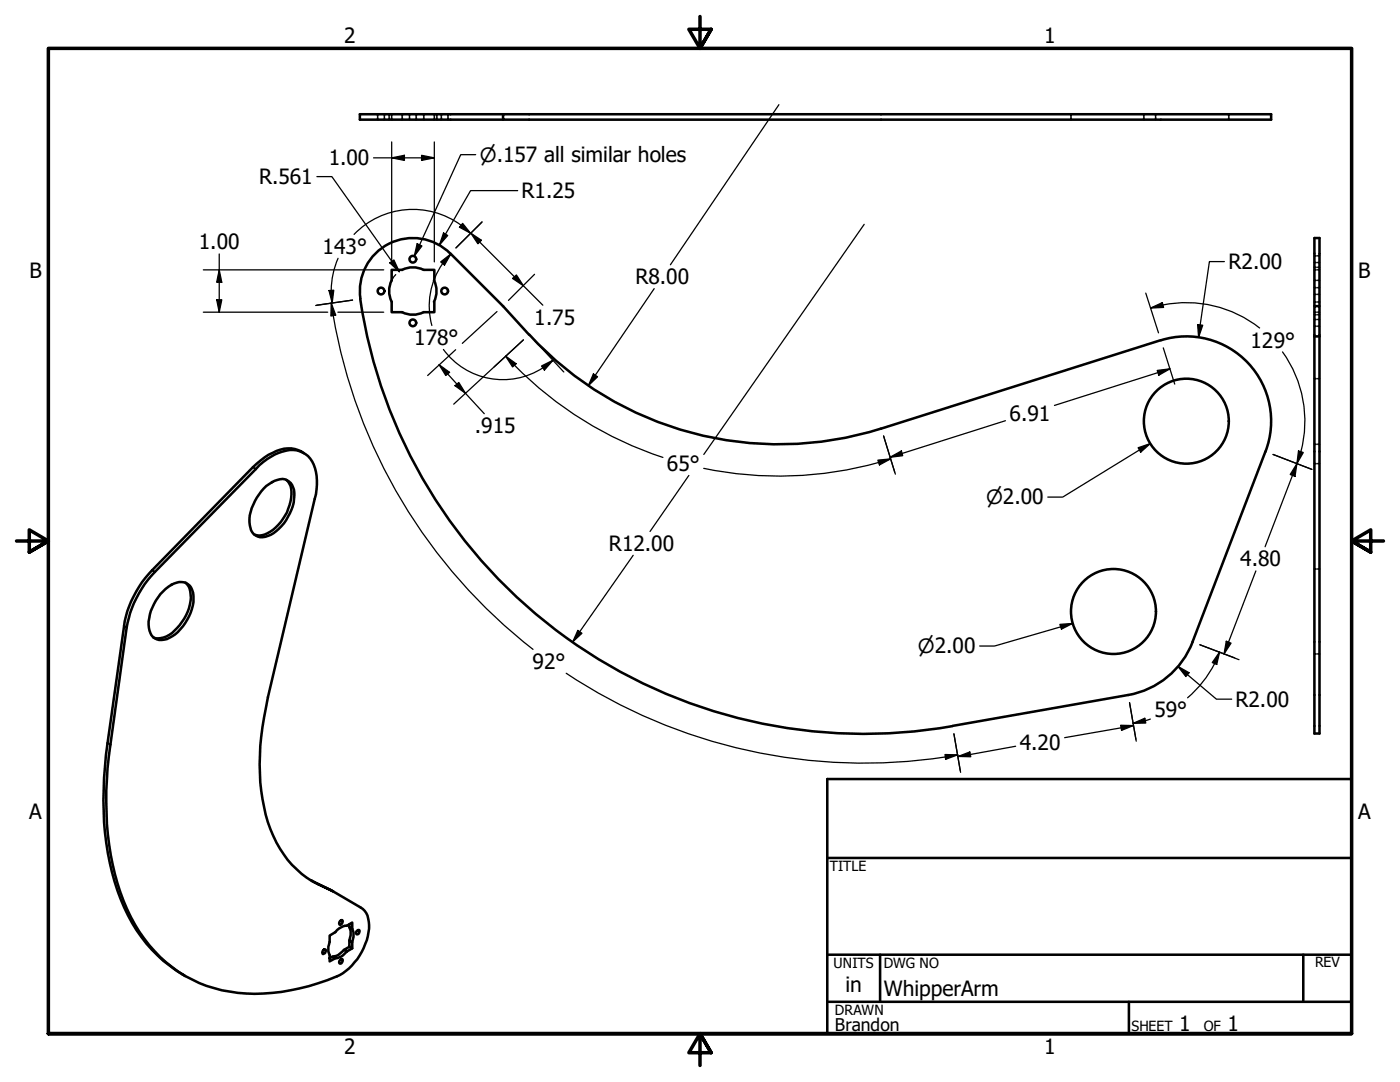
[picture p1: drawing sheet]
<svg xmlns="http://www.w3.org/2000/svg" width="279mm" height="216mm" viewBox="0 0 279 216" stroke-linecap="round" stroke-linejoin="round" font-family="sans-serif">
<!-- layer: Visible (ANSI) -->
<g fill="none" stroke="#000" stroke-width=".51">
<path d="M100.4 22.8h153.3v1.1h-153.3zM100.4 22.8h-28.6v1.1h28.6M71.9 59.6a101.6 101.6 0 0 0 118.2 85.3M80.2 53.9a4.7 4.7 0 0 1 4.3 0M80.3 53.8h-2.1v2.1a4.7 4.7 0 0 0 0 4.3M84.6 53.8h2.1v2.1M86.6 55.9a4.7 4.7 0 0 1 0 4.3M89.9 50.6a10.6 10.6 0 0 0-12.3-2 10.6 10.6 0 0 0-5.7 11M89.9 50.6l10.5 10.5 5.2 5.7M78.2 60.3v2h2.1M80.2 62.3a4.7 4.7 0 0 0 4.3 0M86.7 60.3v2h-2.1"/>
<path d="M105.6 66.8a67.7 67.7 0 0 0 70.2 18.7l55.8-17.6a16.9 16.9 0 0 1 17.5 4.5 16.9 16.9 0 0 1 3.5 17.7l-14.6 38M262.3 61.1h1v85.3h-1zM262.3 61.1v-13.6h1v13.6M262.3 67.1h1M52.6 97.5a5.2 5.2 0 0 1 4.2-1.9 2.95 2.95 0 0 1 1.9 3.3 9.4 9.4 0 0 1-5.2 8 2.47 2.47 0 0 1-3.7-2.1 9.2 9.2 0 0 1 2.8-7.3zM57.1 95.8a4.2 4.2 0 0 1 .9 4.3 8.9 8.9 0 0 1-5.7 6.7l-.5 .1-1-.2M60.6 90.4a5.5 5.5 0 0 0-6.2 0 13.1 13.1 0 0 0-3.9 2.8l-20.1 20.6a20.8 20.8 0 0 0-5.6 11.1l-3.3 23.4a66.6 66.6 0 0 0 1.4 27.6 30.7 30.7 0 0 0 14.1 18.9M33 117.5a4.1 4.1 0 0 1 4.1-1.2 3.6 3.6 0 0 1 1.5 3.8 9.9 9.9 0 0 1-5.3 7.4 2.53 2.53 0 0 1-3.6-2.2 9.8 9.8 0 0 1 3.3-7.8zM37 116.3a4.8 4.8 0 0 1 .7 5 10.2 10.2 0 0 1-4.5 5.7l-.5 .2a3.4 3.4 0 0 1-2 .1M225.1 138.7l-35 6.1M238 128.1a16.9 16.9 0 0 1-12.8 10.6M62.1 175.6l4.4 2.3a20.8 20.8 0 0 1-7.3-4.4 23.4 23.4 0 0 1-6.8-14.1 52.7 52.7 0 0 1 1.1-20.3l9.3-39.5a9.6 9.6 0 0 0-.9-8.1 4.9 4.9 0 0 0-5.5-1.4 12.2 12.2 0 0 0-5.3 3.5l-20.2 20.5a21.5 21.5 0 0 0-5.6 11.1l-3.3 23.4a66.6 66.6 0 0 0 1.4 27.6 30.9 30.9 0 0 0 13.6 18.6 30.4 30.4 0 0 0 20.9 2.8 40.5 40.5 0 0 0 10.6-3.4 12.4 12.4 0 0 0 5.2-9.7l-.1-.6a3.4 3.4 0 0 0-1.6-2.8l-5.5-3.2"/>
<path d="M64.5 189.6l.3-.2a.53 .53 0 0 1 .1 .6 .53 .53 0 0 1-.5 .3l-.1-.3zM67.8 191.7l.4-.3a.49 .49 0 0 1 .1 .6 .49 .49 0 0 1-.5 .2zM67.9 183.8l.3-.2a.53 .53 0 0 1 .1 .6 .53 .53 0 0 1-.5 .3l-.1-.4zM68.6 189.5l-.3 .4a2.59 2.59 0 0 1-1.9 1M69.2 189.9l-.4 .3a2.59 2.59 0 0 1-1.9 1M69.7 184.4v.6l.6 .4M69.7 185l.3 .7v.9l-.3 1M69.7 187.6l.6 .4v1.2l-.6-.3zM69.7 188.9l-1.1 .6 .6 .4M70.3 185.4v-1.3l-1.1 .6-.7 .1-.9 .5-.7 .7-1.1 .7v1.3l-.3 .9v1l.3 .7v1.2l1.1-.6-.5-.3-.6 .3M70.3 185.4l.2 .7v.8l-.2 1.1M70.3 189.2l-1.1 .7"/>
<path d="M71.1 185.9l.5-.4a.49 .49 0 0 1 .1 .6 .49 .49 0 0 1-.6 .3z"/>
<circle cx="76" cy="58.1" r=".67"/>
<circle cx="82.4" cy="51.7" r=".67"/>
<circle cx="88.7" cy="58.1" r=".67"/>
<circle cx="82.4" cy="64.4" r=".67"/>
<circle cx="236.8" cy="84" r="8.5"/>
<circle cx="222.2" cy="122" r="8.5"/>
</g>
<!-- layer: Visible Narrow (ANSI) -->
<path d="M50.5 93.2l.6 .4M30.4 113.8l.5 .3M24.8 124.9l.5 .3M21.5 148.3l.5 .3M62.9 176.1l.5 .3" fill="none" stroke="#000" stroke-width=".38"/>
<!-- layer: Hidden (ANSI) -->
<g fill="none" stroke="#000" stroke-width=".38">
<path d="M75.4 22.8v.4M75.4 23.5v.4M76.7 22.8v.4M76.7 23.5v.4M77.7 22.8v.4M77.7 23.5v.4M78.2 22.8v.4M78.2 23.5v.4M80.3 22.8v.4M80.3 23.5v.4M81.7 22.8v.4M81.7 23.5v.4"/>
<path d="M83.1 22.8v.4M83.1 23.5v.4M84.6 22.8v.4M84.6 23.5v.4M86.7 22.8v.4M86.7 23.5v.4M87.2 22.8v.4M87.2 23.5v.4M88.1 22.8v.4M88.1 23.5v.4M89.4 22.8v.4M89.4 23.5v.4"/>
<path d="M213.7 22.8v.4M213.7 23.5v.4M228.3 22.8v.4M228.3 23.5v.4M230.6 22.8v.4M230.6 23.5v.4M245.2 22.8v.4M245.2 23.5v.4M262.3 55.9h.3M262.3 53.8h.3M262.3 58.7h.3M262.3 57.4h.3"/>
<path d="M262.3 53.3h.3M262.3 52.4h.3M262.3 51.1h.3M263 55.9h.3M263 53.8h.3M263 58.7h.3M263 57.4h.3M263 53.3h.3M263 52.4h.3M263 51.1h.3M262.3 62.3h.3M262.3 60.3h.3"/>
<path d="M262.3 62.8h.3M262.3 65.1h.3M262.3 63.8h.3M262.3 75.6h.3M263 62.3h.3M263 60.3h.3M263 62.8h.3M263 65.1h.3M263 63.8h.3M263 75.6h.3M262.3 88.6h.3M262.3 92.5h.3"/>
<path d="M263 88.6h.3M263 92.5h.3M262.3 113.5h.3M263 113.5h.3M262.3 130.5h.3M263 130.5h.3"/>
</g>
<!-- layer: Border (ANSI) -->
<path d="M139.7 3.3v6.4l-2.2-3.9h4.4l-2.2 3.9 2.2-3.9M3.3 107.9h6.4l-3.9-2.2v4.5l3.9-2.3-3.9 2.3M276.1 107.9h-6.4l3.9-2.2v4.5l-3.9-2.3 3.9 2.3M9.7 206.2v-196.5h260v196.5h-260h260M141.9 210.1l-2.2-3.9 2.2 3.9h-4.4l2.2-3.9v6.4" fill="none" stroke="#000" stroke-width=".7"/>
<!-- layer: Title (ANSI) -->
<path d="M165.1 155.4h104.6v50.8h-104.6zM165.1 171.2h104.6M165.1 190.5h104.6M165.1 199.9h104.6M175.6 190.5v9.4M225.3 199.9v6.3M260.1 190.5v9.4" fill="none" stroke="#000" stroke-width=".51"/>
<!-- layer: Dimension (ANSI) -->
<g fill="none" stroke="#000" stroke-width=".25">
<path d="M63.2 35.2h3l13.5 19M74.5 31.5h12.2M78.2 31.5l2.5-.5v1zM78.2 28.3v24M84.1 31l2.6 .5-2.6 .5zM86.7 28.3v24M94.9 30.9h-3l-9.2 20.2M103.3 38h-9.4l-6.2 10.9M155.4 20.9l-21.6 31.9M40.6 53.8h36M43.2 59.8h1.1l-.5 2.5zM43.8 53.8l.5 2.5h-1.1z"/>
<path d="M43.8 50.7v11.6M65.7 58l.9-.1-.3 2.6zM66.2 58l.1 2.5M67.5 51.5a16.3 16.3 0 0 0-1.4 6.5M77.8 52.5l.8-.6 1.1 2.3zM79 54.8l-.6 .7-.5 1.2M83.2 48.6l1 .5-1.5 2zM87.9 52.3l2.1-1.6-1.3 2.2zM88.4 52.6a14.7 14.7 0 0 0-2.2 12.4M88.5 46.5l.8 .5-1.6 1.9zM90 50.7l-1.7 1.9M92 44.9a16.3 16.3 0 0 0-21.3 1.9"/>
<path d="M92 45l1.9 1.5M92.3 44.6l1.6 1.9-2.2-1.2zM94 46.5l2.1 1.4-.7 .7zM94 46.5l14.3 14.4M96.2 44.3l-5.2 5.2 5.2-5.2M102.3 55.6l.8-.7 1.4 2.1zM106.7 54.7l-5.2 5.2M130.6 57.6l-13.2 19.4M172.5 44.8l-32 45.9M228.7 58.5l2.5 7.9M244.3 52.2h-2.9l-2.2 15.1M40.6 62.3h24.8"/>
<path d="M63.2 60.9l7.2-1-7.4 1.1M66.1 60.5l.9 2.4-1 .2zM66.1 60.5l.4 2.4M66.5 62.9a107.5 107.5 0 0 0 39.9 66.7M67.4 62.3h9.2M87.6 72.8l2.1 1.5-.7 .6zM87.6 72.8l9 9.7M88.5 69.7a14.7 14.7 0 0 0 19.8 3.7M90.8 77l.8-.7 1.3 2.2zM90.9 69.8l-5.6 5.1M99.2 62.2l-6.9 6.3M100.9 71.1l2.1 1.5-.7 .6z"/>
<path d="M100.9 71.1a74.7 74.7 0 0 0 31.4 20.2M104.5 67.8l-13.9 12.8M106.7 67.9l5.8 6.3M108.1 73l2.3-1.1-1.8 2zM110.4 71.9l-2 1.5M118.4 74.6l.9 .6-1.9 1.8zM229.6 61.5l2.4-1.1 .2 .9zM230.9 73.9l2.6-.3-2.2 1.3zM232.1 60.9a23.7 23.7 0 0 1 19.3 4.6M232.1 60.8l-2.5 .7M232.2 69.4l2.2 7.2M233.5 73.6l-23.1 7.3"/>
<path d="M239 64.8l1 .1-.8 2.4zM256 70.2a23.7 23.7 0 0 1 3.6 19.9M137.5 94.9l-7.8 11.1M175.2 91.8l2.5-.2-2.2 1.2zM175.4 92.3a74.1 74.1 0 0 1-35 1.2M177.6 91.2l2.3-1.2 .2 .9zM177.7 91.6l-2.4 .7M178.6 94.2l-2.3-7.2 2.4 7.6M200.7 83.9l-23.1 7.3M227.1 89.3l2.5-.8-2 1.7zM229.6 88.5l-17.5 10.7h-3M254.1 90.7l7.7 3"/>
<path d="M258.8 92.5l-.4 2.6-.9-.4zM259.1 90l1 .3-1.3 2.2zM259.7 90.2l-7.2 18.9M126.4 110.8l-12.1 17.3M250.6 113.9l-6.3 16.6M113 134.3a107.5 107.5 0 0 0 75.6 16.7M115.3 125.8l.8 .6-1.8 1.7zM211.5 124.6l2.6-.2-2.3 1.1zM214.1 124.4l-15.6 4.5h-3M235.1 133l2.2 1.2-.6 .8zM235.1 133l7.7 6.5h3M243.4 130.1l-.6 2.5-.9-.4z"/>
<path d="M243.4 130.1a22.3 22.3 0 0 1-6.4 9.1M244.7 128l1 .3-1.4 2.2zM246.4 131.3l-6.9-2.6 7.8 2.9M188.6 150.6h2.5l-2.4 .9zM190.4 146.4l1.3 7.7M191.1 150.6l-2.4 .5M191.2 150.9l2.3-.8 .2 .9zM202.7 148.9l-11.5 2M223.6 144.7l2.6 .1-2.4 .9zM225.4 140.2l1.4 7.7M226.1 144.3l2.4-1 .2 1zM226.2 144.8l-13.7 2.4"/>
<path d="M228.6 143.8l-2.5 .5M229.6 143.5l-1 .3"/>
</g>
<g fill="#000">
<path d="M78.2 31.5l2.5-.5v1zM84.1 31l2.6 .5-2.6 .5zM43.2 59.8h1.1l-.5 2.5zM43.8 53.8l.5 2.5h-1.1zM65.7 58l.9-.1-.3 2.6zM77.8 52.5l.8-.6 1.1 2.3zM83.2 48.6l1 .5-1.5 2zM88.5 46.5l.8 .5-1.6 1.9zM87.9 52.3l2.1-1.6-1.3 2.2zM92.3 44.6l1.6 1.9-2.2-1.2zM94 46.5l2.1 1.4-.7 .7zM102.3 55.6l.8-.7 1.4 2.1z"/>
<path d="M66.1 60.5l.9 2.4-1 .2zM87.6 72.8l2.1 1.5-.7 .6zM90.8 77l.8-.7 1.3 2.2zM100.9 71.1l2.1 1.5-.7 .6zM108.1 73l2.3-1.1-1.8 2zM118.4 74.6l.9 .6-1.9 1.8zM230.9 73.9l2.6-.3-2.2 1.3zM229.6 61.5l2.4-1.1 .2 .9zM239 64.8l1 .1-.8 2.4zM175.2 91.8l2.5-.2-2.2 1.2zM177.6 91.2l2.3-1.2 .2 .9zM227.1 89.3l2.5-.8-2 1.7z"/>
<path d="M258.8 92.5l-.4 2.6-.9-.4zM259.1 90l1 .3-1.3 2.2zM115.3 125.8l.8 .6-1.8 1.7zM211.5 124.6l2.6-.2-2.3 1.1zM235.1 133l2.2 1.2-.6 .8zM243.4 130.1l-.6 2.5-.9-.4zM244.7 128l1 .3-1.4 2.2zM188.6 150.6h2.5l-2.4 .9zM191.2 150.9l2.3-.8 .2 .9zM223.6 144.7l2.6 .1-2.4 .9zM226.1 144.3l2.4-1 .2 1z"/>
</g>
<g font-size="4.2">
<text x="68.7" y="8.6">2</text>
<text x="208.4" y="8.6">1</text>
<text x="65.6" y="33">1.00</text>
<text x="51.7" y="36.8">R.561</text>
<text x="104.1" y="39.6">R1.25</text>
<text x="39.7" y="49.8">1.00</text>
<text x="64.4" y="50.7">143°</text>
<text x="245.2" y="53.7">R2.00</text>
<text x="5.9" y="55.5">B</text>
<text x="126.8" y="56.7">R8.00</text>
<text x="271.1" y="55.5">B</text>
<text x="106.6" y="64.8">1.75</text>
<text x="82.7" y="68.9">178°</text>
<text x="249.6" y="69.3">129°</text>
<text x="201.5" y="83.9">6.91</text>
<text x="94.7" y="86.5">.915</text>
<text x="133.1" y="94">65°</text>
<text x="121.5" y="109.9">R12.00</text>
<text x="247.5" y="113">4.80</text>
<text x="106.3" y="133.5">92°</text>
<text x="230.4" y="143.1">59°</text>
<text x="246.6" y="141">R2.00</text>
<text x="203.5" y="149.6">4.20</text>
<text x="5.8" y="163.4">A</text>
<text x="271" y="163.4">A</text>
<text x="168.7" y="198">in</text>
<text x="176.4" y="198.7">WhipperArm</text>
<text x="235.3" y="205.7">1</text>
<text x="245" y="205.7">1</text>
<text x="68.7" y="210.3">2</text>
<text x="208.4" y="210.3">1</text>
</g>
<g font-size="3.9">
<text x="95.8" y="32.3">⌀.157 all similar holes</text>
<text x="196.8" y="100.6">⌀2.00</text>
<text x="183.2" y="130.4">⌀2.00</text>
</g>
<text font-size="3.5" x="166.6" y="205.7">Brandon</text>
<g font-size="2.8">
<text x="165.6" y="173.7">TITLE</text>
<text x="166.4" y="193.1">UNITS</text>
<text x="176.4" y="193.2">DWG NO</text>
<text x="262.4" y="193">REV</text>
<text x="166.6" y="202.4">DRAWN</text>
<text x="225.8" y="205.7">SHEET</text>
<text x="240.2" y="205.7">OF</text>
</g>
</svg>
